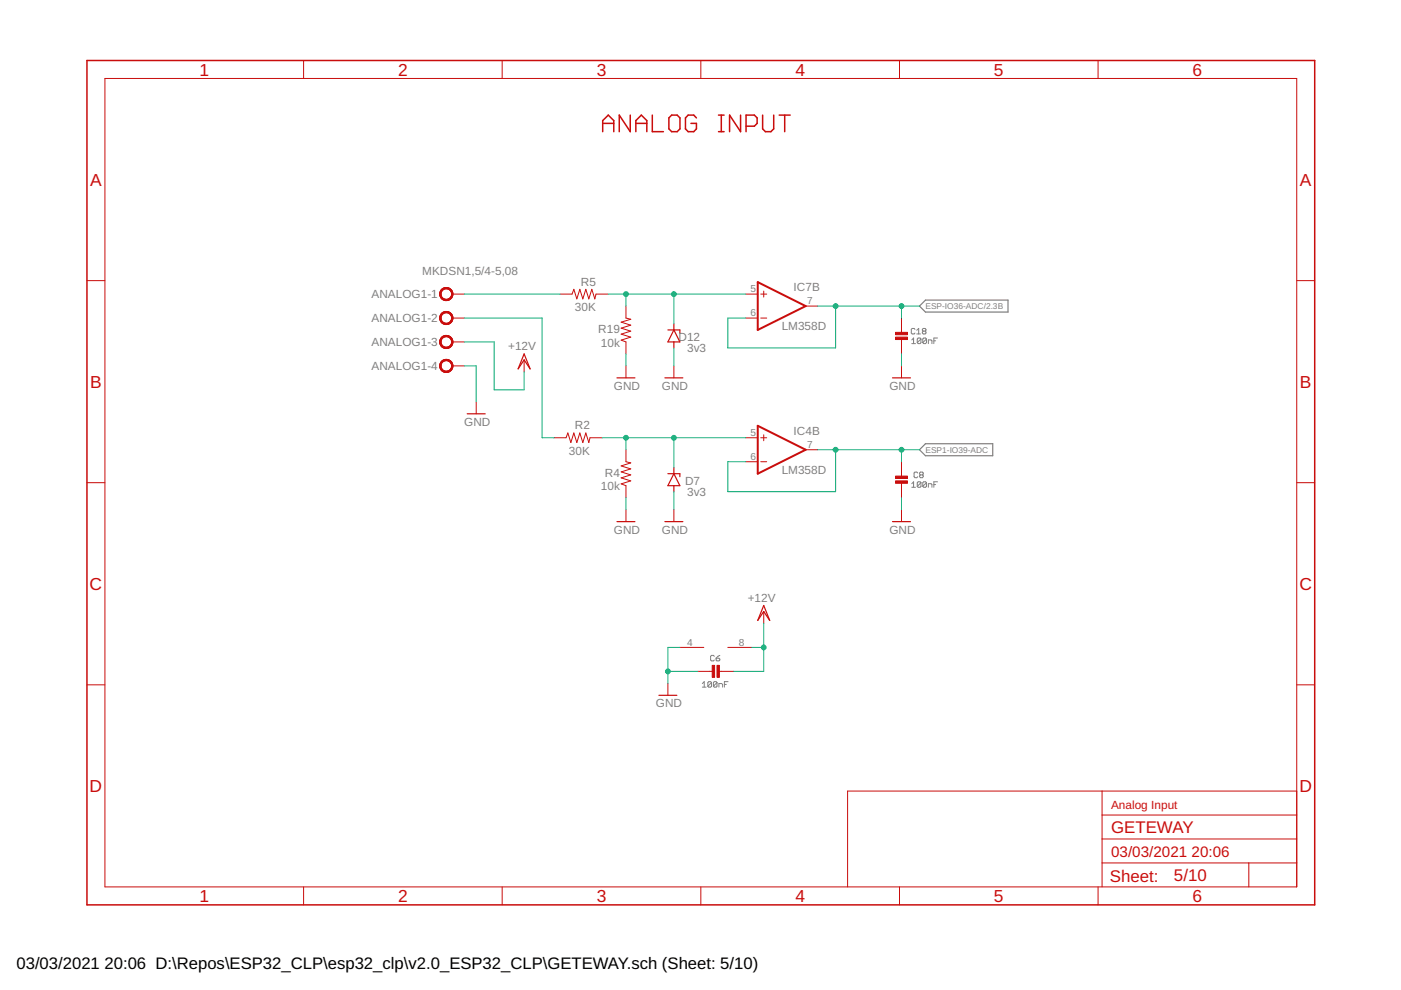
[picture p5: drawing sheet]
<svg xmlns="http://www.w3.org/2000/svg" width="297mm" height="210mm" viewBox="0 0 297 210" stroke-linecap="round" stroke-linejoin="round" font-family="sans-serif">
<g fill="none" stroke="#808080" stroke-width=".21">
<path d="M193.3 72.1l.4-.4v1.2M193.3 72.9h.8M194 69.8l-.2-.2h-.4l-.2 .2v.8l.2 .2h.4l.2-.2M194.4 70.8h.8M194.4 70l.4-.4v1.2M195.3 71.9l-.2-.2h-.4l-.2 .2v.7M195.3 71.9v.7l-.2 .3h-.4l-.2-.3M195.3 71.9l-.8 .7M195.7 70.2l-.1-.2 .1-.4h.4l.2 .2-.2 .4M195.7 70.2l-.1 .2 .1 .4h.4l.2-.2-.2-.4M195.7 70.2h.4M196.4 71.9l-.2-.2h-.3l-.3 .2v.7"/>
<path d="M196.4 71.9v.7l-.2 .3h-.3l-.3-.3M196.4 71.9l-.8 .7M196.8 72.9v-.8h.6l.2 .2v.6M198 72.3h.4M198.8 71.7h-.8v1.2M193.3 102.6l.4-.4v1.1M193.3 103.3h.8M194.6 100.3l-.2-.2h-.4l-.2 .2v.8l.2 .2h.4l.2-.2M195.2 100.7l-.2 .2 .2 .4h.4l.1-.2-.1-.4M195.2 100.7l-.2-.2 .2-.4h.4l.1 .2-.1 .4M195.2 100.7h.4M195.3 102.3v.8l-.2 .2h-.4l-.2-.2"/>
<path d="M195.3 102.3l-.2-.1h-.4l-.2 .1v.8M195.3 102.3l-.8 .8M196.4 102.3v.8l-.2 .2h-.3l-.3-.2M196.4 102.3l-.2-.1h-.3l-.3 .1v.8M196.4 102.3l-.8 .8M196.8 103.3v-.7h.6l.2 .1v.6M198 102.7h.4M198.8 102.2h-.8v1.1M151.4 139.1l-.1-.1h-.4l-.2 .1v.8l.2 .2h.4l.1-.2M151.8 139.6h.6l.2 .3-.2 .2h-.4l-.2-.2zM152.6 139l-.8 .6M148.9 144.9l.4-.4v1.2"/>
<path d="M148.9 145.7h.8M150.9 144.7v.8l-.2 .2h-.4l-.2-.2M150.9 144.7l-.2-.2h-.4l-.2 .2v.8M150.9 144.7l-.8 .8M152 144.7v.8l-.2 .2h-.4l-.1-.2M152 144.7l-.2-.2h-.4l-.1 .2v.8M152 144.7l-.7 .8M152.4 145.7v-.8h.6l.2 .2v.6M153.6 145.1h.4M154.4 144.5h-.8v1.2"/>
</g>
<path d="M194.9 64.9l1.3-1.3h17.5v2.6h-17.5zM194.9 95.4l1.3-1.3h14.3v2.5h-14.3z" fill="none" stroke="#808080" stroke-width=".25"/>
<g fill="none" stroke="#c90d0c" stroke-width=".32">
<path d="M18.4 12.8h260.3v179.1h-260.3zM127.8 27.9v-2.3l1.2-1.2 1.1 1.2v2.3M127.8 26.2h2.3M133.6 24.4v3.5l-2.3-3.5v3.5M134.8 26.2h2.3M134.8 27.9v-2.3l1.2-1.2 1.1 1.2v2.3M138.3 24.4v3.5h2.4M141.8 25l.6-.6h1.2l.6 .6v2.3l-.6 .6h-1.2l-.6-.6zM147.7 25l-.6-.6h-1.2l-.6 .6v2.3l.6 .6h1.2l.6-.6v-1.1h-1.2M152.3 27.9h1.2M152.3 24.4h1.2M152.9 24.4v3.5"/>
<path d="M157 24.4v3.5l-2.3-3.5v3.5M158.2 26.8h1.7l.6-.6v-1.2l-.6-.6h-1.7v3.5M161.7 24.4v2.9l.6 .6h1.1l.6-.6v-2.9M165.2 24.4h2.3M166.4 24.4v3.5"/>
</g>
<g fill="none" stroke="#c90d0c" stroke-width=".21">
<path d="M22.2 16.6h252.7v171.4h-252.7zM64.4 12.8v3.8M106.5 12.8v3.8M148.6 12.8v3.8M190.7 12.8v3.8M232.8 12.8v3.8M18.4 59.5h3.8M274.9 59.5h3.8M95.9 62.4h2.5M95.9 67.4h2.5M95.9 72.5h2.5M95.9 77.6h2.5"/>
<path d="M111.1 76.3v2.5M118.7 62.4h2.6l.4-1.1 .6 2.1 .6-2.1 .7 2.1 .6-2.1 .6 2.1 .7-2.1 .6 2.1 .3-1h2.5M132.7 64.9v2.5l1 .3-2 .6 2 .6-2 .7 2 .6-2 .6 2 .7-2 .6 1 .4v2.5M132.7 77.6v2.5M142.9 77.6v2.5M158.1 62.4h2.6M158.1 67.4h2.6M161.3 62.4h1.3M161.3 67.4h1.3M161.9 61.7v1.3M170.8 64.9h2.6M191.1 67.4v3.3"/>
<path d="M191.1 71.7v3.3M191.1 77.6v2.5M101 85.2v2.5M117.5 92.8h2.5l.4-1 .6 2 .7-2 .6 2 .6-2 .7 2 .6-2 .6 2 .3-1h2.5M132.7 95.4v2.5l1 .2-2 .7 2 .6-2 .7 2 .6-2 .6 2 .7-2 .6 1 .4v2.5M158.1 92.8h2.6M158.1 97.9h2.6M161.3 92.8h1.3M161.3 97.9h1.3M161.9 92.2v1.3M170.8 95.4h2.6M191.1 97.9v3.3"/>
<path d="M18.4 102.3h3.8M132.7 108.1v2.5M142.9 108.1v2.5M191.1 102.2v3.3M191.1 108.1v2.5M274.9 102.3h3.8M144.1 137.3h5.1M154.3 137.3h5.1M161.9 129.6v2.6M18.4 145.2h3.8M141.6 144.9v2.5M148 142.3h3.3"/>
<path d="M152.3 142.3h3.3M274.9 145.2h3.8M233.7 167.7v20.3M233.7 177.9h41.2M233.7 172.8h41.2M274.9 167.7h-95.2v20.3M64.4 188v3.9M106.5 188v3.9M148.6 188v3.9M190.7 188v3.9M232.8 188v3.9M233.7 183h41.2"/>
<path d="M264.8 183v5"/>
</g>
<g fill="none" stroke="#c90d0c" stroke-width=".25">
<path d="M111.1 75l1.3 3.2-1.3-1.9-1.2 1.9zM141.6 70h2.5v.6M142.9 68.7v1.3M142.9 72.5v1.3M142.9 70l1.2 2.5h-2.5zM99.1 87.7h3.8M130.8 80.1h3.8M141 80.1h3.8M142.9 99.2v1.2M189.2 80.1h3.8M130.8 110.6h3.8M141 110.6h3.8"/>
<path d="M141.6 100.4h2.5v.7M142.9 100.4l1.2 2.6h-2.5zM142.9 103v1.2M189.2 110.6h3.8M161.9 128.4l1.3 3.2-1.3-2-1.2 2zM139.7 147.4h3.8"/>
</g>
<g fill="#c90d0c" stroke="#c90d0c" stroke-width=".21">
<path d="M151 141.1h.5v2.5h-.5z"/>
<path d="M152 141.1h.5v2.5h-.5z"/>
<path d="M189.9 100.9h2.5v.6h-2.5z"/>
<path d="M189.9 102h2.5v.5h-2.5z"/>
<path d="M189.9 70.5h2.5v.5h-2.5z"/>
<path d="M189.9 71.5h2.5v.5h-2.5z"/>
</g>
<path d="M160.7 59.8l10.1 5.1-10.1 5.1zM160.7 90.3l10.1 5.1-10.1 5z" fill="none" stroke="#c90d0c" stroke-width=".42"/>
<g fill="#c90d0c" stroke="#c90d0c" stroke-width=".21">
<path d="M93.6 61.4a1.4 1.4 0 0 1 2.2 .2 1.4 1.4 0 0 1-.8 2.1 1.4 1.4 0 0 1-1.8-1.3h.3a1.15 1.15 0 0 1 1.6-1.1 1.15 1.15 0 0 1 .3 1.9 1.15 1.15 0 0 1-1.9-.6v-.2h-.3z" fill-rule="evenodd"/>
<path d="M93.6 61.4a1.4 1.4 0 0 1 2.2 .2 1.4 1.4 0 0 1-.8 2.1 1.4 1.4 0 0 1-1.8-1.3h.3a1.15 1.15 0 0 1 1.6-1.1 1.15 1.15 0 0 1 .3 1.9 1.15 1.15 0 0 1-1.9-.6v-.2h-.3z" fill-rule="evenodd"/>
<path d="M93.6 61.4a1.4 1.4 0 0 1 2.2 .2 1.4 1.4 0 0 1-.8 2.1 1.4 1.4 0 0 1-1.8-1.3h.3a1.15 1.15 0 0 1 1.6-1.1 1.15 1.15 0 0 1 .3 1.9 1.15 1.15 0 0 1-1.9-.6v-.2h-.3z" fill-rule="evenodd"/>
<path d="M93.6 66.5a1.4 1.4 0 0 1 2.2 .2 1.4 1.4 0 0 1-.8 2.1 1.4 1.4 0 0 1-1.8-1.4h.3a1.15 1.15 0 0 1 1.6-1 1.15 1.15 0 0 1 .3 1.9 1.15 1.15 0 0 1-1.9-.6v-.3h-.3z" fill-rule="evenodd"/>
<path d="M93.6 66.5a1.4 1.4 0 0 1 2.2 .2 1.4 1.4 0 0 1-.8 2.1 1.4 1.4 0 0 1-1.8-1.4h.3a1.15 1.15 0 0 1 1.6-1 1.15 1.15 0 0 1 .3 1.9 1.15 1.15 0 0 1-1.9-.6v-.3h-.3z" fill-rule="evenodd"/>
<path d="M93.6 66.5a1.4 1.4 0 0 1 2.2 .2 1.4 1.4 0 0 1-.8 2.1 1.4 1.4 0 0 1-1.8-1.4h.3a1.15 1.15 0 0 1 1.6-1 1.15 1.15 0 0 1 .3 1.9 1.15 1.15 0 0 1-1.9-.6v-.3h-.3z" fill-rule="evenodd"/>
<path d="M93.6 71.5a1.4 1.4 0 0 1 2.2 .3 1.4 1.4 0 0 1-.8 2.1 1.4 1.4 0 0 1-1.8-1.4h.3a1.15 1.15 0 0 1 1.6-1.1 1.15 1.15 0 0 1 .3 2 1.15 1.15 0 0 1-1.9-.6v-.3h-.3z" fill-rule="evenodd"/>
<path d="M93.6 71.5a1.4 1.4 0 0 1 2.2 .3 1.4 1.4 0 0 1-.8 2.1 1.4 1.4 0 0 1-1.8-1.4h.3a1.15 1.15 0 0 1 1.6-1.1 1.15 1.15 0 0 1 .3 2 1.15 1.15 0 0 1-1.9-.6v-.3h-.3z" fill-rule="evenodd"/>
<path d="M93.6 71.5a1.4 1.4 0 0 1 2.2 .3 1.4 1.4 0 0 1-.8 2.1 1.4 1.4 0 0 1-1.8-1.4h.3a1.15 1.15 0 0 1 1.6-1.1 1.15 1.15 0 0 1 .3 2 1.15 1.15 0 0 1-1.9-.6v-.3h-.3z" fill-rule="evenodd"/>
<path d="M93.6 76.6a1.4 1.4 0 0 1 2.2 .3 1.4 1.4 0 0 1-.8 2 1.4 1.4 0 0 1-1.8-1.3h.3a1.15 1.15 0 0 1 1.6-1.1 1.15 1.15 0 0 1 .3 1.9 1.15 1.15 0 0 1-1.9-.5v-.3h-.3z" fill-rule="evenodd"/>
<path d="M93.6 76.6a1.4 1.4 0 0 1 2.2 .3 1.4 1.4 0 0 1-.8 2 1.4 1.4 0 0 1-1.8-1.3h.3a1.15 1.15 0 0 1 1.6-1.1 1.15 1.15 0 0 1 .3 1.9 1.15 1.15 0 0 1-1.9-.5v-.3h-.3z" fill-rule="evenodd"/>
<path d="M93.6 76.6a1.4 1.4 0 0 1 2.2 .3 1.4 1.4 0 0 1-.8 2 1.4 1.4 0 0 1-1.8-1.3h.3a1.15 1.15 0 0 1 1.6-1.1 1.15 1.15 0 0 1 .3 1.9 1.15 1.15 0 0 1-1.9-.5v-.3h-.3z" fill-rule="evenodd"/>
</g>
<g fill="none" stroke="#0dab76" stroke-width=".21">
<path d="M98.4 77.6h2.6v7.6M98.4 72.5h6.4v10.2h6.3v-3.9M98.4 67.4h16.5v25.4h2.6M98.4 62.4h20.3M128.9 62.4h29.2M132.7 62.4v2.5M132.7 75v2.6M142.9 62.4v6.3M142.9 73.8v3.8M173.4 64.9h21.5M177.2 64.9v8.9h-22.9v-6.4h3.8M191.1 64.9v2.5"/>
<path d="M191.1 75v2.6M127.6 92.8h30.5M132.7 92.8v2.6M142.9 92.8v6.4M173.4 95.4h21.5M177.2 95.4v8.8h-22.9v-6.3h3.8M191.1 95.4v2.5M132.7 105.5v2.6M142.9 104.2v3.9M191.1 105.5v2.6M144.1 137.3h-2.5v7.6M159.4 137.3h2.5"/>
<path d="M161.9 132.2v10.1h-6.3M141.6 142.3h6.4"/>
</g>
<g fill="#0dab76" stroke="#0dab76" stroke-width=".21">
<circle cx="141.6" cy="142.3" r=".51"/>
<circle cx="161.9" cy="137.3" r=".51"/>
<circle cx="191.1" cy="95.4" r=".51"/>
<circle cx="177.2" cy="95.4" r=".51"/>
<circle cx="191.1" cy="64.9" r=".51"/>
<circle cx="177.2" cy="64.9" r=".51"/>
<circle cx="132.7" cy="92.8" r=".51"/>
<circle cx="142.9" cy="92.8" r=".51"/>
<circle cx="132.7" cy="62.4" r=".51"/>
<circle cx="142.9" cy="62.4" r=".51"/>
</g>
<g font-size="3.7" fill="#c90d0c">
<text x="42.3" y="16">1</text>
<text x="84.4" y="16">2</text>
<text x="126.5" y="16">3</text>
<text x="168.6" y="16">4</text>
<text x="210.7" y="16">5</text>
<text x="252.9" y="16">6</text>
<text x="19.1" y="39.4">A</text>
<text x="275.6" y="39.4">A</text>
<text x="19.1" y="82.2">B</text>
<text x="275.6" y="82.2">B</text>
<text x="19" y="125.1">C</text>
<text x="275.5" y="125.1">C</text>
<text x="19" y="167.9">D</text>
<text x="275.5" y="167.9">D</text>
<text x="42.3" y="191.2">1</text>
<text x="84.4" y="191.2">2</text>
<text x="126.5" y="191.2">3</text>
<text x="168.6" y="191.2">4</text>
<text x="210.7" y="191.2">5</text>
<text x="252.9" y="191.2">6</text>
</g>
<g font-size="3.6" fill="#c90d0c">
<text x="235.6" y="176.6">GETEWAY</text>
<text x="235.3" y="186.9">Sheet:</text>
<text x="248.9" y="186.8">5/10</text>
</g>
<g font-size="3.5">
<text x="3.5" y="205.4">03/03/2021</text>
<text x="22.2" y="205.4">20:06 D:\Repos\ESP32_CLP\esp32_clp\v2.0_ESP32_CLP\GETEWAY.sch (Sheet: 5/10)</text>
</g>
<g font-size="3.2" fill="#c90d0c">
<text x="235.6" y="181.7">03/03/2021</text>
<text x="252.6" y="181.7">20:06</text>
</g>
<g font-size="2.5" fill="#808080">
<text x="89.5" y="58.4">MKDSN1,5/4-5,08</text>
<text x="78.8" y="63.2">ANALOG1-1</text>
<text x="121.9" y="65.9">30K</text>
<text x="123.2" y="60.5">R5</text>
<text x="168.3" y="61.7">IC7B</text>
<text x="78.8" y="68.3">ANALOG1-2</text>
<text x="126.9" y="70.7">R19</text>
<text x="165.7" y="70">LM358D</text>
<text x="78.8" y="73.4">ANALOG1-3</text>
<text x="107.7" y="74.3">+12V</text>
<text x="127.4" y="73.5">10k</text>
<text x="143.9" y="72.4">D12</text>
<text x="145.7" y="74.7">3v3</text>
<text x="78.8" y="78.5">ANALOG1-4</text>
<text x="130.2" y="82.7">GND</text>
<text x="140.3" y="82.7">GND</text>
<text x="188.6" y="82.7">GND</text>
<text x="98.4" y="90.3">GND</text>
<text x="121.9" y="91">R2</text>
<text x="168.3" y="92.2">IC4B</text>
<text x="120.6" y="96.4">30K</text>
<text x="128.3" y="101.2">R4</text>
<text x="165.7" y="100.4">LM358D</text>
<text x="127.4" y="104">10k</text>
<text x="145.3" y="102.9">D7</text>
<text x="145.7" y="105.1">3v3</text>
<text x="130.2" y="113.1">GND</text>
<text x="140.3" y="113.1">GND</text>
<text x="188.6" y="113.1">GND</text>
<text x="158.5" y="127.6">+12V</text>
<text x="139.1" y="150">GND</text>
</g>
<text font-size="2.5" fill="#c90d0c" x="235.6" y="171.5">Analog Input</text>
<g font-size="2.1" fill="#808080">
<text x="159.1" y="62">5</text>
<text x="171.2" y="64.5">7</text>
<text x="159.1" y="67.1">6</text>
<text x="159.1" y="92.5">5</text>
<text x="171.2" y="95">7</text>
<text x="159.1" y="97.5">6</text>
<text x="145.7" y="136.9">4</text>
<text x="156.6" y="136.9">8</text>
</g>
<g font-size="1.8" fill="#808080">
<text x="196.2" y="65.5">ESP-IO36-ADC/2.3B</text>
<text x="196.2" y="96">ESP1-IO39-ADC</text>
</g>
</svg>
